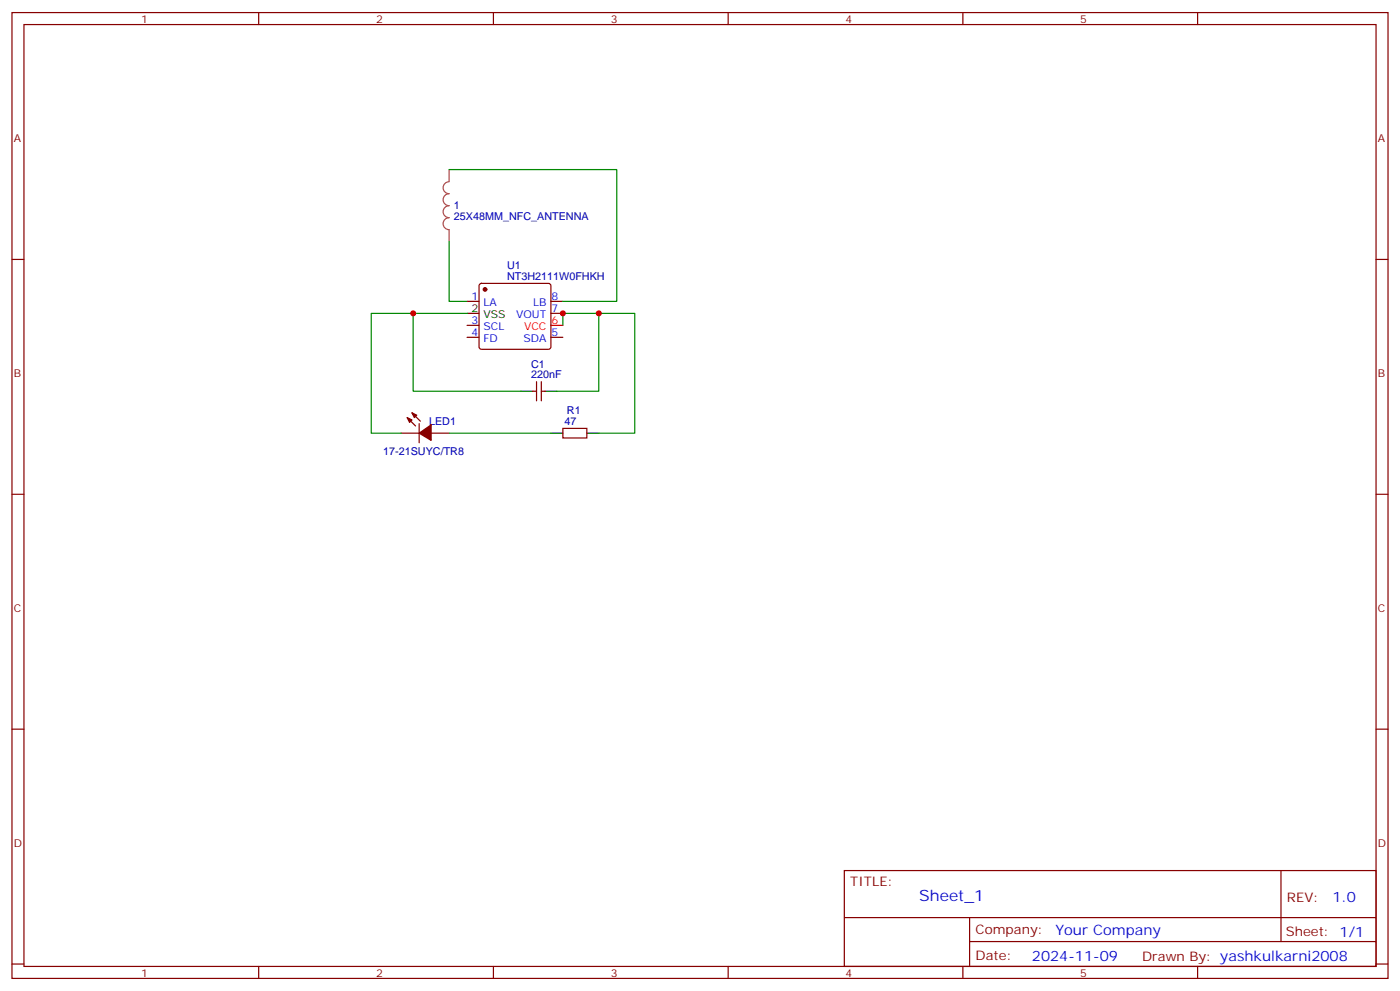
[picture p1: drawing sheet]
<svg xmlns="http://www.w3.org/2000/svg" width="412mm" height="292mm" viewBox="0 0 412 292" stroke-linecap="round" stroke-linejoin="round" font-family="sans-serif">
<g fill="none" stroke="#870000" stroke-width=".35">
<path d="M3.5 3.7h405.4v284.3h-405.4zM7.1 7.2h398.2v277.3h-398.2zM76.2 3.7v3.5M145.3 3.7v3.5M214.5 3.7v3.5M283.6 3.7v3.5M352.8 3.7v3.5M3.5 76.4h3.6M405.3 76.4h3.6M137.6 88.7h3.5M137.6 99.3h3.5M137.6 95.8h3.5"/>
<path d="M141.3 83.6l.5-.2h19.8l.5 .2 .2 .5v18l-.3 .5-.4 .2h-19.8l-.5-.2-.2-.5v-18zM162.3 88.7h3.5M162.3 92.3h3.5M162.3 99.3h3.5M157 115.2h1M158 112.4v5.6M159.5 112.4v5.6M159.5 115.2h1M118.2 127.5h5.3M119.9 122.9l2.5 2.5M121.4 121.5l2.4 2.5M123.5 124.7v5.7"/>
<path d="M127 127.5h5.3M165.8 126.1h7.1v2.8h-7.1zM3.5 145.5h3.6M405.3 145.5h3.6M3.5 214.7h3.6M405.3 214.7h3.6M248.7 256.3h156.6v28.2h-156.6zM377.3 256.3v20.9M248.7 270.1h156.5M285.6 277.2h119.6M285.6 270.1v14.2M3.5 283.8h3.6"/>
<path d="M76.2 284.5v3.5M145.3 284.5v3.5M214.5 284.5v3.5M283.6 284.5v3.5M352.8 284.5v3.5M405.3 283.8h3.6"/>
</g>
<path d="M162.3 95.8h3.5" fill="none" stroke="#f00" stroke-width=".35"/>
<path d="M137.6 92.3h3.5M153.5 115.2h3.5M160.5 115.2h3.5M162.3 127.5h3.5M172.9 127.5h3.5" fill="none" stroke="#000" stroke-width=".35"/>
<g fill="#870000" stroke="#870000" stroke-width=".35">
<path d="M119.9 122.9l1.5 .7-.8 .8z"/>
<path d="M121.4 121.5l1.4 .7-.7 .7z"/>
<path d="M123.5 127.5l3.5-2.4v4.5z"/>
<circle cx="142.9" cy="85.2" r=".53"/>
</g>
<path d="M132.3 53.5a1.76 1.76 0 0 0-1.8 1.8 1.76 1.76 0 0 0 1.8 1.7 1.76 1.76 0 0 0-1.8 1.8 1.76 1.76 0 0 0 1.8 1.8 1.76 1.76 0 0 0-1.8 1.7 1.76 1.76 0 0 0 1.8 1.8 1.76 1.76 0 0 0-1.8 1.7 1.76 1.76 0 0 0 1.8 1.8v3.5M132.3 49.9v3.5" fill="none" stroke="#a64a4a" stroke-width=".35"/>
<path d="M132.3 49.9h49.4v38.8h-15.9M132.3 71.1v17.6h5.3M121.7 92.3v22.9h31.8M137.6 92.3h-28.2v35.2h8.8M165.8 95.8v-3.5h21.2v35.2h-10.6M176.4 92.3v22.9h-12.4M132.3 127.5h30" fill="none" stroke="#008700" stroke-width=".35"/>
<g fill="#c00">
<circle cx="165.8" cy="92.3" r=".88"/>
<circle cx="176.4" cy="92.3" r=".88"/>
<circle cx="121.7" cy="92.3" r=".88"/>
</g>
<text font-size="4.6" fill="#00f" x="270.8" y="265.3">Sheet_1</text>
<g font-size="4.2" fill="#00f">
<text x="392.5" y="265.6">1.0</text>
<text x="310.9" y="275.1">Your Company</text>
<text x="304" y="282.9">2024-11-09</text>
</g>
<g font-size="3.9" fill="#800">
<text x="250.5" y="260.9">TITLE:</text>
<text x="379.1" y="265.6">REV:</text>
<text x="287.4" y="275.1">Company:</text>
<text x="378.7" y="275.7">Sheet: 1/1</text>
<text x="287.4" y="282.8">Date:</text>
<text x="336.4" y="282.8">Drawn By: yashkulkarni2008</text>
</g>
<g font-size="3.2" fill="#800">
<text x="41.6" y="6.7">1</text>
<text x="110.8" y="6.7">2</text>
<text x="179.9" y="6.7">3</text>
<text x="249.1" y="6.7">4</text>
<text x="318.2" y="6.7">5</text>
<text x="4.1" y="41.8">A</text>
<text x="405.9" y="41.8">A</text>
<text x="4.1" y="110.9">B</text>
<text x="405.9" y="110.9">B</text>
<text x="4.1" y="180.1">C</text>
<text x="405.9" y="180.1">C</text>
<text x="4.1" y="249.2">D</text>
<text x="405.9" y="249.2">D</text>
<text x="41.6" y="287.5">1</text>
<text x="110.8" y="287.5">2</text>
<text x="179.9" y="287.5">3</text>
<text x="249.1" y="287.5">4</text>
<text x="318.2" y="287.5">5</text>
</g>
<g font-size="3.2" fill="#000080">
<text x="133.7" y="64.9">25X48MM_NFC_ANTENNA</text>
<text x="133.7" y="61.6">1</text>
<text x="149.4" y="82.4">NT3H2111W0FHKH</text>
<text x="149.4" y="79.3">U1</text>
<text x="156.4" y="111.3">220nF</text>
<text x="156.4" y="108.3">C1</text>
<text x="126.4" y="125.1">LED1</text>
<text x="166.2" y="125.1">47</text>
<text x="167" y="122">R1</text>
<text x="112.9" y="134">17-21SUYC/TR8</text>
</g>
<g font-size="3.2" fill="#00f">
<text x="138.9" y="88.4">1</text>
<text x="162.5" y="88.4">8</text>
<text x="138.9" y="95.4">3</text>
<text x="142.4" y="90.1">LA</text>
<text x="152" y="93.7">VOUT</text>
<text x="157" y="90.1">LB</text>
<text x="162.5" y="91.9">7</text>
<text x="138.9" y="99">4</text>
<text x="142.4" y="100.7">FD</text>
<text x="142.4" y="97.2">SCL</text>
<text x="154.2" y="100.7">SDA</text>
<text x="162.5" y="99">5</text>
</g>
<g font-size="3.2">
<text x="138.9" y="91.9">2</text>
<text x="142.4" y="93.7">VSS</text>
</g>
<g font-size="3.2" fill="#f00">
<text x="162.5" y="95.4">6</text>
<text x="154.4" y="97.2">VCC</text>
</g>
</svg>
